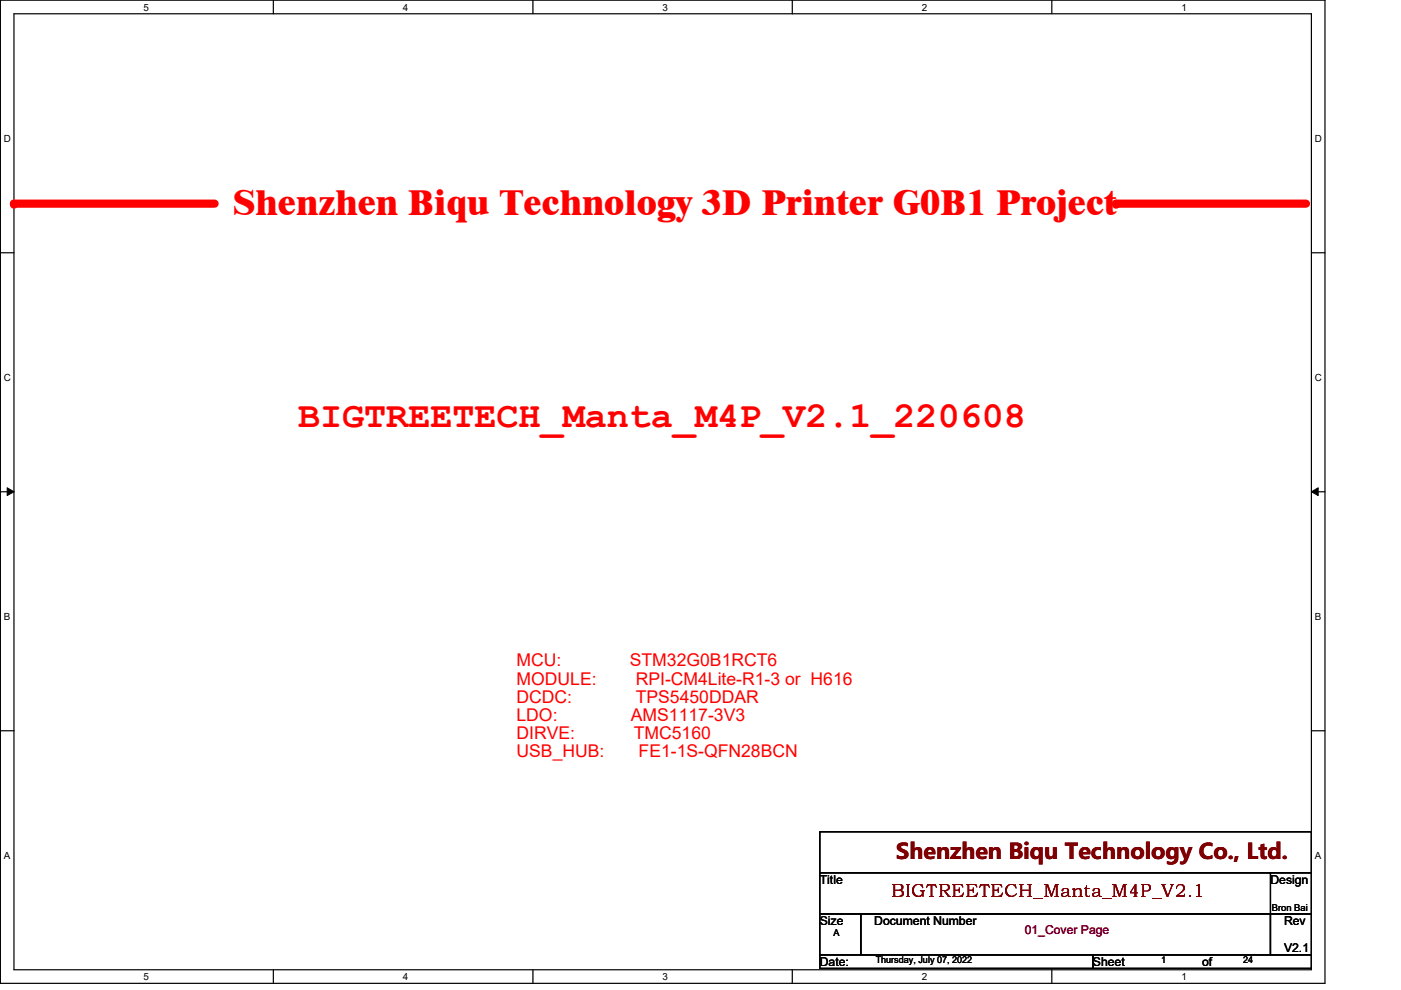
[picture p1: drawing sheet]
<svg xmlns="http://www.w3.org/2000/svg" width="297mm" height="210mm" viewBox="0 0 297 210" stroke-linecap="round" stroke-linejoin="round" font-family="sans-serif">
<path d="M.1 0h280.8v208.5h-280.8zM3 2.9h275v202.7h-275z" fill="none" stroke="#000" stroke-width=".25"/>
<g fill="#fff">
<path d="M30.4 .3h1.2v2.4h-1.2z"/>
<path d="M30.4 205.9h1.2v2.3h-1.2z"/>
</g>
<path d="M58 0v2.9M58 205.6v2.9" fill="none" stroke="#000" stroke-width=".25"/>
<g fill="#fff">
<path d="M85.4 .3h1.2v2.4h-1.2z"/>
<path d="M85.4 205.9h1.2v2.3h-1.2z"/>
</g>
<path d="M113 0v2.9M113 205.6v2.9" fill="none" stroke="#000" stroke-width=".25"/>
<g fill="#fff">
<path d="M140.5 .3h1.1v2.4h-1.1z"/>
<path d="M140.5 205.9h1.1v2.3h-1.1z"/>
</g>
<path d="M168 0v2.9M168 205.6v2.9" fill="none" stroke="#000" stroke-width=".25"/>
<g fill="#fff">
<path d="M195.4 .3h1.2v2.4h-1.2z"/>
<path d="M195.4 205.9h1.2v2.3h-1.2z"/>
</g>
<path d="M223 0v2.9M223 205.6v2.9" fill="none" stroke="#000" stroke-width=".25"/>
<g fill="#fff">
<path d="M250.5 .3h1.1v2.4h-1.1z"/>
<path d="M250.5 205.9h1.1v2.3h-1.1z"/>
<path d="M.8 28.2h1.5v2.4h-1.5z"/>
<path d="M278.8 28.2h1.4v2.4h-1.4z"/>
<path d="M.8 78.9h1.5v2.3h-1.5z"/>
<path d="M278.8 78.9h1.4v2.3h-1.4z"/>
</g>
<path d="M.1 53.6h2.9M278 53.6h2.9" fill="none" stroke="#000" stroke-width=".25"/>
<g fill="#fff">
<path d="M.8 129.6h1.4v2.3h-1.4z"/>
<path d="M278.8 129.6h1.3v2.3h-1.3z"/>
</g>
<path d="M.1 104.3h2.9M278 104.3h2.9" fill="none" stroke="#000" stroke-width=".25"/>
<path d="M1.5 103.4l1.5 .9-1.5 .8zM278 104.3l1.5-.9v1.7z" fill="#000"/>
<path d="M1.5 103.4l1.5 .9-1.5 .8zM278 104.3l1.5-.9v1.7z" fill="none" stroke="#000" stroke-width=".21"/>
<g fill="#fff">
<path d="M.8 180.3h1.4v2.3h-1.4z"/>
<path d="M278.8 180.3h1.3v2.3h-1.3z"/>
</g>
<path d="M.1 154.9h2.9M278 154.9h2.9" fill="none" stroke="#000" stroke-width=".25"/>
<path d="M3 43.2h42.5" fill="none" stroke="#f00" stroke-width="1.7"/>
<circle cx="3" cy="43.2" r=".87" fill="#f00"/>
<path d="M236.6 43.2h40.3" fill="none" stroke="#f00" stroke-width="1.7"/>
<circle cx="236.6" cy="43.2" r=".87" fill="#f00"/>
<path d="M173.8 176.4h104.2v8.6h-104.2zM173.8 185h104.2v8.8h-104.2zM173.8 193.8h8.7v8.6h-8.7zM182.5 193.8h86.9v8.6h-86.9zM269.4 193.8h8.6v8.6h-8.6zM269.4 185h.1M269.4 185v8.8M173.8 202.4h57.9v2.9h-57.9zM231.7 202.4h46.3v2.9h-46.3z" fill="none" stroke="#000" stroke-width=".25"/>
<g font-size="7.8" fill="#f00">
<text x="49.3" y="45.6">Shenzhen Biqu Technology 3D Printer G0B1 Project</text>
<text x="63.2" y="90.5">BIGTREETECH_Manta_M4P_V2.1_220608</text>
</g>
<text font-size="4.6" fill="#7f0000" x="190" y="182.1">Shenzhen Biqu Technology Co., Ltd.</text>
<text font-size="4" fill="#7f0000" x="188.8" y="190.2">BIGTREETECH_Manta_M4P_V2.1</text>
<g font-size="3.7" fill="#f00">
<text x="109.5" y="141.3">MCU:</text>
<text x="133.5" y="141.3">STM32G0B1RCT6</text>
<text x="109.5" y="145.2">MODULE:</text>
<text x="109.5" y="149">DCDC:</text>
<text x="134.8" y="145.2">RPI-CM4Lite-R1-3 or H616</text>
<text x="134.8" y="149">TPS5450DDAR</text>
<text x="109.5" y="152.9">LDO:</text>
<text x="133.8" y="152.9">AMS1117-3V3</text>
<text x="109.5" y="156.7">DIRVE:</text>
<text x="109.5" y="160.6">USB_HUB:</text>
<text x="134.4" y="156.7">TMC5160</text>
<text x="135.4" y="160.6">FE1-1S-QFN28BCN</text>
</g>
<g font-size="2.6">
<text x="173.8" y="187.4">Title</text>
<text x="269.4" y="187.4">Design</text>
<text x="173.8" y="196.1">Size</text>
<text x="185.4" y="196.1">Document Number</text>
<text x="272.2" y="196.1">Rev</text>
<text x="272.2" y="201.8">V2.1</text>
<text x="173.8" y="204.8">Date:</text>
<text x="231.7" y="204.8">Sheet</text>
<text x="254.9" y="204.8">of</text>
</g>
<text font-size="2.6" fill="#7f003f" x="217.3" y="198.1">01_Cover Page</text>
<g font-size="2.1">
<text x="30.4" y="2.2">5</text>
<text x="85.4" y="2.2">4</text>
<text x="140.5" y="2.2">3</text>
<text x="195.4" y="2.2">2</text>
<text x="250.5" y="2.2">1</text>
<text x=".8" y="30.1">D</text>
<text x="278.8" y="30.1">D</text>
<text x=".8" y="80.8">C</text>
<text x="278.8" y="80.8">C</text>
<text x=".8" y="131.5">B</text>
<text x="278.8" y="131.5">B</text>
<text x=".8" y="182.2">A</text>
<text x="278.8" y="182.2">A</text>
<text x="30.4" y="207.8">5</text>
<text x="85.4" y="207.8">4</text>
<text x="140.5" y="207.8">3</text>
<text x="195.4" y="207.8">2</text>
<text x="250.5" y="207.8">1</text>
</g>
<g font-size="2">
<text x="269.7" y="193.3">Bron Bai</text>
<text x="176.7" y="198.5">A</text>
<text x="185.7" y="204.3">Thursday, July 07, 2022</text>
<text x="246.2" y="204.3">1</text>
<text x="263.6" y="204.3">24</text>
</g>
</svg>
